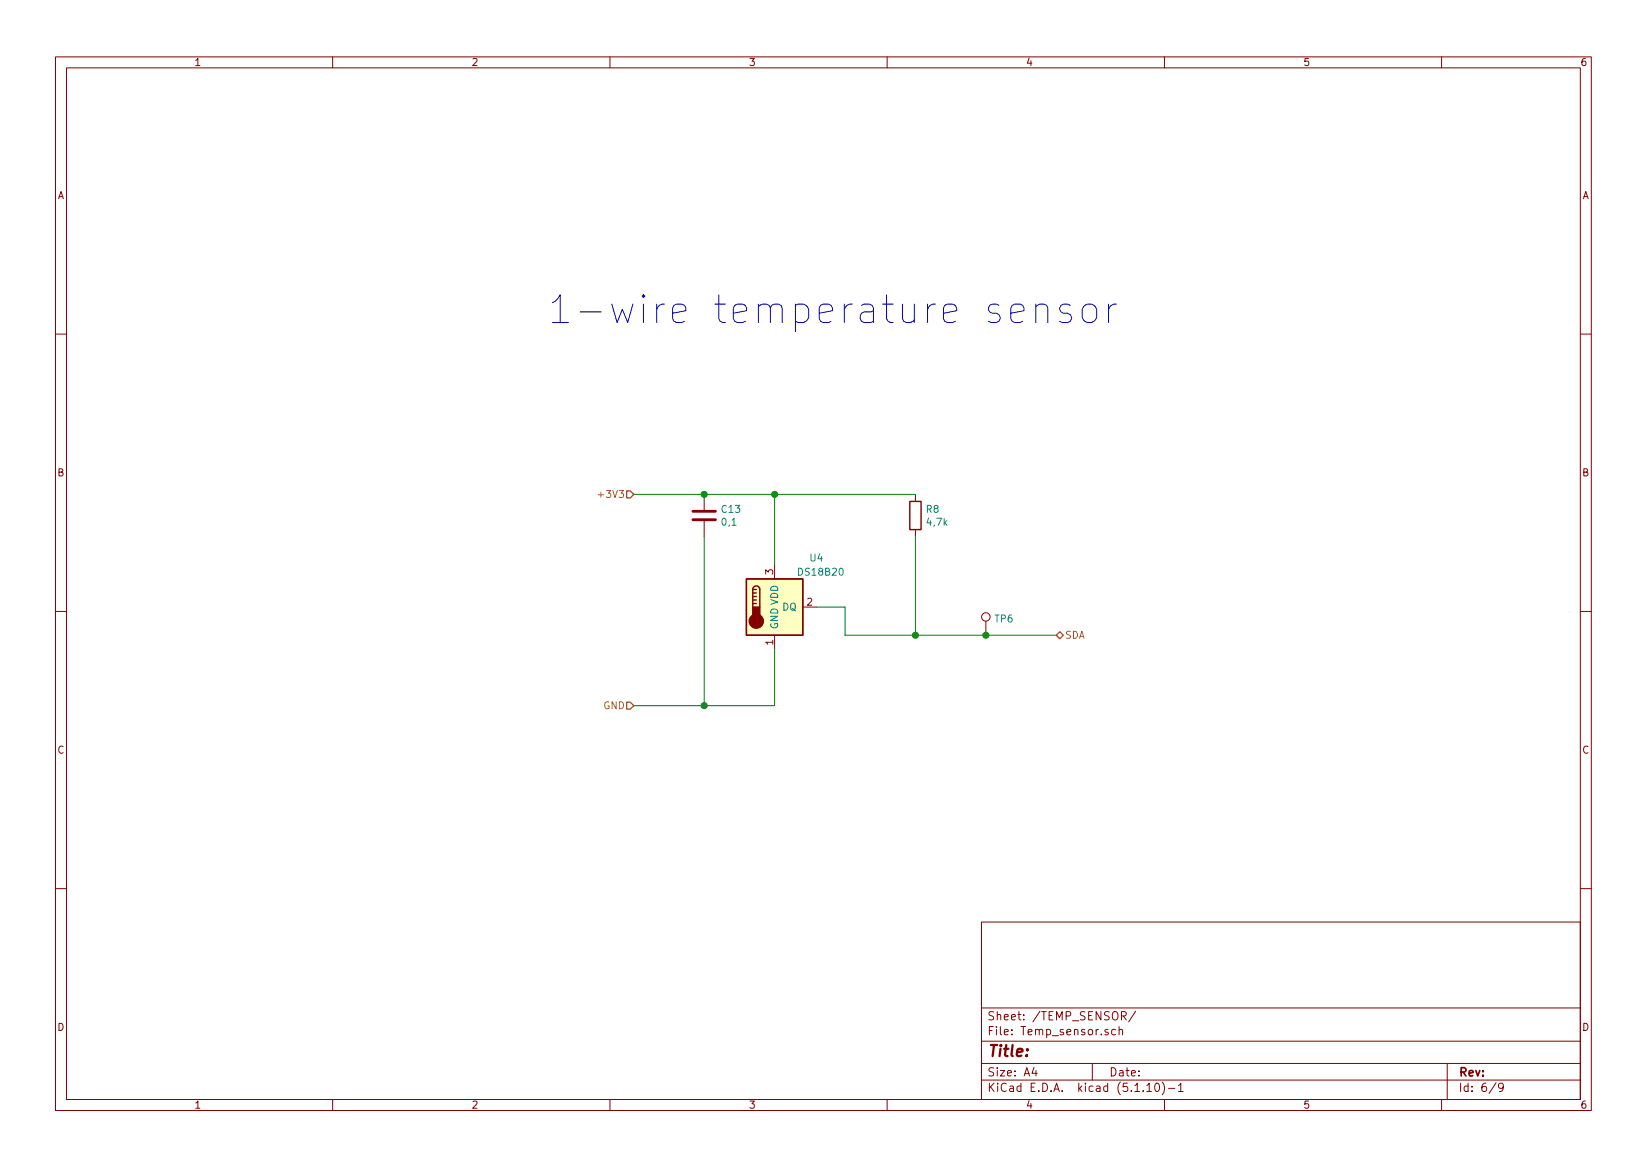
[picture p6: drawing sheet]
EESchema Schematic File Version 4
EELAYER 30 0
EELAYER END
$Descr A4 11693 8268
encoding utf-8
Sheet 6 9
Title ""
Date ""
Rev ""
Comp ""
Comment1 ""
Comment2 ""
Comment3 ""
Comment4 ""
$EndDescr
$Comp
L furnace_230V-rescue:DS18B20-Sensor_Temperature U4
U 1 1
P 5500 4300
F 0 "U4" H 5850 4650 50  0000 R CNN
F 1 "DS18B20" H 6000 4550 50  0000 R CNN
F 2 "Package_TO_SOT_THT:TO-92_Inline" H 4500 4050 50  0001 C CNN
F 3 "http://datasheets.maximintegrated.com/en/ds/DS18B20.pdf" H 5350 4550 50  0001 C CNN
	1    5500 4300
	1    0    0    -1  
$EndComp
$Comp
L furnace_230V-rescue:C-Device C?
U 1 1
P 5000 3650
AR Path="/60AC6956" Ref="C?"  Part="1" 
AR Path="/609CA6A8/609D24C0/60AC6956" Ref="C?"  Part="1" 
AR Path="/609CA6A8/60A08E0B/60AC6956" Ref="C?"  Part="1" 
AR Path="/609CA6A8/60A0A46E/60AC6956" Ref="C?"  Part="1" 
AR Path="/609CA6A8/60A0A500/60AC6956" Ref="C?"  Part="1" 
AR Path="/609CA6A8/60A0A922/60AC6956" Ref="C?"  Part="1" 
AR Path="/609CA6A8/60AC6956" Ref="C?"  Part="1" 
AR Path="/609CA6A8/60AE5653/60AC6956" Ref="C?"  Part="1" 
AR Path="/60AAC605/60AC6956" Ref="C?"  Part="1" 
AR Path="/60AAE178/60AC6956" Ref="C13"  Part="1" 
F 0 "C13" H 5115 3696 50  0000 L CNN
F 1 "0,1" H 5115 3605 50  0000 L CNN
F 2 "Capacitor_SMD:C_0603_1608Metric_Pad1.05x0.95mm_HandSolder" H 5038 3500 50  0001 C CNN
F 3 "~" H 5000 3650 50  0001 C CNN
	1    5000 3650
	1    0    0    -1  
$EndComp
$Comp
L furnace_230V-rescue:R-Device R?
U 1 1
P 6500 3650
AR Path="/60AC70EB" Ref="R?"  Part="1" 
AR Path="/609CA6A8/60AC70EB" Ref="R?"  Part="1" 
AR Path="/609CA6A8/60AE5653/60AC70EB" Ref="R?"  Part="1" 
AR Path="/60AAC605/60AC70EB" Ref="R?"  Part="1" 
AR Path="/60AAE178/60AC70EB" Ref="R8"  Part="1" 
F 0 "R8" H 6570 3696 50  0000 L CNN
F 1 "4,7k" H 6570 3605 50  0000 L CNN
F 2 "Resistor_SMD:R_0603_1608Metric_Pad1.05x0.95mm_HandSolder" V 6430 3650 50  0001 C CNN
F 3 "~" H 6500 3650 50  0001 C CNN
	1    6500 3650
	1    0    0    -1  
$EndComp
$Comp
L furnace_230V-rescue:TestPoint-Connector TP?
U 1 1
P 7000 4500
AR Path="/60ACF1AA" Ref="TP?"  Part="1" 
AR Path="/609CA6A8/60AE5653/60ACF1AA" Ref="TP?"  Part="1" 
AR Path="/60AAC605/60ACF1AA" Ref="TP?"  Part="1" 
AR Path="/60AAE178/60ACF1AA" Ref="TP6"  Part="1" 
F 0 "TP6" H 7058 4618 50  0000 L CNN
F 1 "TestPoint" H 7058 4527 50  0001 L CNN
F 2 "furnace_230V:TP" H 7200 4500 50  0001 C CNN
F 3 "~" H 7200 4500 50  0001 C CNN
	1    7000 4500
	1    0    0    -1  
$EndComp
Text Notes 7950 2300 2    197  ~ 0
1-wire temperature sensor
Text HLabel 7500 4500 2    50   BiDi ~ 0
SDA
Text HLabel 4500 3500 0    50   Input ~ 0
+3V3
Text HLabel 4500 5000 0    50   Input ~ 0
GND
Wire Wire Line
	4500 3500 5000 3500
Connection ~ 5000 3500
Wire Wire Line
	5000 3500 5500 3500
Wire Wire Line
	5500 4000 5500 3500
Connection ~ 5500 3500
Wire Wire Line
	5500 3500 6500 3500
Wire Wire Line
	5000 3800 5000 5000
Wire Wire Line
	5000 5000 4500 5000
Wire Wire Line
	5500 4600 5500 5000
Wire Wire Line
	5500 5000 5000 5000
Connection ~ 5000 5000
Wire Wire Line
	5800 4300 6000 4300
Wire Wire Line
	6000 4300 6000 4500
Wire Wire Line
	6000 4500 6500 4500
Connection ~ 7000 4500
Wire Wire Line
	7000 4500 7500 4500
Wire Wire Line
	6500 3800 6500 4500
Connection ~ 6500 4500
Wire Wire Line
	6500 4500 7000 4500
$EndSCHEMATC
